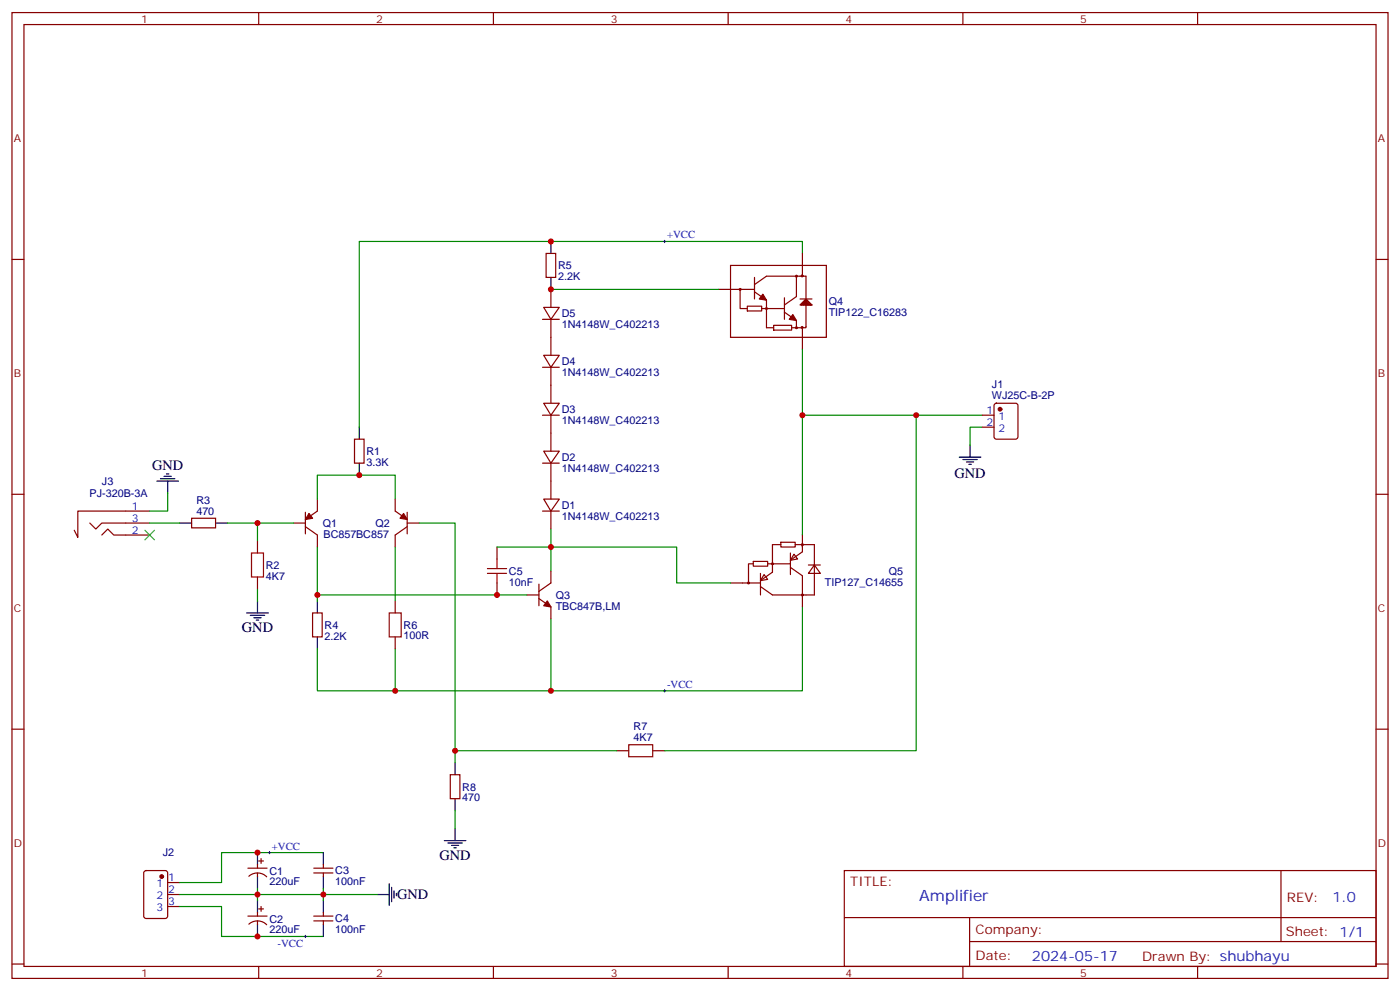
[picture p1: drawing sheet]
<svg xmlns="http://www.w3.org/2000/svg" width="412mm" height="292mm" viewBox="0 0 412 292" stroke-linecap="round" stroke-linejoin="round" font-family="sans-serif">
<g fill="none" stroke="#870000" stroke-width=".35">
<path d="M3.5 3.7h405.4v284.3h-405.4zM7.1 7.2h398.2v277.3h-398.2zM76.2 3.7v3.5M145.3 3.7v3.5M214.5 3.7v3.5M283.6 3.7v3.5M352.8 3.7v3.5M3.5 76.4h3.6M160.9 74.6h2.8v7.1h-2.8zM215.2 78.1h28.2v21.2h-28.2zM236.4 74.6v6.7M405.3 76.4h3.6"/>
<path d="M159.8 94h4.9M160.2 90.5h4.5l-2.4 3.5zM162.3 85.2v5.3M162.3 94v10.6M211.7 85.2h10.5M218 85.2v5.6h2.1M220.1 90.1h4.3v1.4h-4.3zM222.2 83.8l3.6-2.5h11.6v15.2h-2.8M222.2 85.9l3.6 2.5v8.1h2.1M222.2 81.7v6.3M224.4 90.8h6.7M227.9 95.8h5.3v1.4h-5.3z"/>
<path d="M231.1 91.9l3.5 2.5v2.1h-1.4M231.1 87.7v6.3M234.6 81.7v5.6l-3.5 2.5M235.7 89.8l1.7-1.8 1.8 1.8zM235.7 88h3.5M236 89.8l1.4-1.4 1.4 1.4zM236.4 96.8v6M237.1 89.4h.7l-.4-.3-.7 .3 1.4 .4-.7-1.1-1 .7 .3 .4M237.4 88.4v.3l1.1 1.1M159.8 108.1h4.9M160.2 118.7h4.5l-2.4 3.5zM160.2 104.6h4.5l-2.4 3.5z"/>
<path d="M162.3 108.1v10.6M293 118.9l.5-.2h5.7l.6 .4 .1 9.5-.5 .6-5.9 .1-.6-.5-.1-9.4zM104.4 129.3h2.8v7h-2.8zM159.8 136.3h4.9M159.8 122.2h4.9M160.2 132.8h4.5l-2.4 3.5zM162.3 122.2v10.6M162.3 136.3v10.6M289.3 122.2h3.5M289.3 125.8h3.5M3.5 145.5h3.6M26.5 154l1.7 1.8 1.8-1.8h14.1"/>
<path d="M30 157.5l1.7-1.7 1.8 1.7h10.6M44.1 150.5h-21.2v7.7l-1-2.1M56.4 152.6h7.1v2.8h-7.1zM75.8 159.3v3.5M86.4 154h3.6M90 155l3.5 2.5v3.5M90 150.8v6.4M93.5 146.9v3.6l-3.5 2.4M116.4 146.9v3.6l3.5 2.4M119.9 154h3.6M119.9 155l-3.5 2.5v3.5M119.9 150.8v6.4"/>
<path d="M159.8 150.5h4.9M160.2 146.9h4.5l-2.4 3.6zM162.3 150.5v5.3M230 159.6h4.2v1.4h-4.2zM236.4 157.5v3.5M405.3 145.5h3.6M75.8 169.9v3.5M116.4 176.9v3.5M146.4 161v3.6M146.4 171.6v3.6M155.2 175.2h3.5M158.7 176.2l3.6 2.5v3.5"/>
<path d="M158.7 172v6.3M162.3 168.1v3.5l-3.6 2.5M215.2 171.6h8.8M221.9 165.3h4.2v1.4h-4.2zM221.9 166h-1.4v5.6M224 168.8v6.4M225.1 169.2l1 1.4-2.1 .3zM226.1 166h6.7M230 160.3h-2.5v8.2l-3.5 2.4M232.8 167l3.6 2.5v9.2M232.8 162.8v6.4M233.9 163.2l1 1.4-2.1 .3z"/>
<path d="M234.2 160.3h2.2v2.2l-3.6 2.4M236.4 160.3h3.5v14.9h-12.4l-3.5-2.5M238.1 166.3h3.6M239.9 166.3l1.8 2.5h-3.6zM92.1 180.4h2.8v7.1h-2.8zM116.4 187.5v3.5M3.5 214.7h3.6M405.3 214.7h3.6M132.6 228.1h2.9v7h-2.9zM181.7 221h3.5M192.3 221h3.5M42.6 256.5l.4-.2h5.7l.6 .4 .1 13-.5 .6-5.9 .1-.6-.5-.1-12.9z"/>
<path d="M49.4 259.8h3.5M73 255.6h5.7M73.3 258a3.8 3.8 0 0 1 5.3 .1M75.8 254.5v1.1M75.8 257v1.1M76.2 253.5h1.4M76.9 252.8v1.4M92.4 255.6h5.7M92.4 257h5.7M95.2 254.5v1.1M95.2 257v1.1M248.7 256.3h156.6v28.2h-156.6z"/>
<path d="M377.3 256.3v20.9M49.4 263.3h3.5M49.4 266.9h3.5M73 269.7h5.7M73.3 272.1a3.8 3.8 0 0 1 5.3 .1M75.8 268.6v1.1M75.8 271.1v1.1M76.2 267.6h1.4M76.9 266.9v1.4M92.4 269.7h5.7M92.4 271.1h5.7M95.2 268.6v1.1"/>
<path d="M95.2 271.1v1.1M248.7 270.1h156.5M285.6 277.2h119.6M285.6 270.1v14.2M3.5 283.8h3.6M76.2 284.5v3.5M145.3 284.5v3.5M214.5 284.5v3.5M283.6 284.5v3.5M352.8 284.5v3.5M405.3 283.8h3.6"/>
<circle cx="218" cy="85.2" r=".26"/>
<circle cx="225.8" cy="90.8" r=".26"/>
<circle cx="234.6" cy="81.3" r=".26"/>
<circle cx="234.6" cy="96.5" r=".26"/>
<circle cx="236.3" cy="81.2" r=".26"/>
<circle cx="236.3" cy="96.4" r=".26"/>
<circle cx="220.5" cy="171.6" r=".26"/>
<circle cx="227.5" cy="166" r=".26"/>
<circle cx="236.4" cy="160.3" r=".26"/>
<circle cx="236.4" cy="175.2" r=".26"/>
</g>
<g fill="none" stroke="#000" stroke-width=".35">
<path d="M162.3 71.1v3.5M162.3 81.7v3.5M49 139.5h.7M105.8 125.8v3.5M105.8 136.3v3.6M282.6 134.6h6.3M283.6 135.3h4.3M284.7 136h2.1M285.4 136.7h.7M285.8 131.1v3.5M46.2 141.6h6.4M47.3 140.9h4.2"/>
<path d="M48.3 140.2h2.1M49.4 141.6v3.6M52.9 154h3.5M63.5 154h3.5M75.8 176.9v3.5M93.5 176.9v3.5M72.7 180.4h6.3M73.7 181.2h4.3M74.8 181.9h2.1M75.5 182.6h.7M93.5 187.5v3.5M134.1 224.5v3.6"/>
<path d="M134.1 235.1v3.6M75.8 251v3.5M75.8 258.1v3.5M95.2 251v3.5M95.2 258.1v3.5M130.9 247.5h6.3M131.9 248.2h4.3M133 248.9h2.1M133.7 249.6h.7M134.1 243.9v3.6M75.8 265.1v3.5M75.8 272.2v3.5"/>
<path d="M95.2 265.1v3.5M95.2 272.2v3.5M111.1 263.3h3.6M114.7 260.2v6.3M115.4 261.2v4.3M116.1 262.3v2.1M116.8 263v.7"/>
</g>
<path d="M74.1 162.8h3.5v7.1h-3.5zM143.6 168.8h5.6M143.6 167.4h5.6M146.4 164.6v2.8M146.4 168.8v2.8M114.7 180.4h3.5v7.1h-3.5zM185.2 219.3h7.1v3.5h-7.1z" fill="none" stroke="#a10000" stroke-width=".35"/>
<g fill="#870000" stroke="#870000" stroke-width=".35">
<path d="M91 151.2l1.1 1.4-2.1 .3z"/>
<path d="M118.9 151.2l1 1.7-2.1-.3z"/>
<path d="M161.2 176.9l1.1 1.8-2.1-.4z"/>
<path d="M224.7 86.6l1.1 1.8-2.1-.4z"/>
<path d="M233.5 92.6l1.1 1.8-2.1-.4z"/>
<circle cx="294.6" cy="120.5" r=".53"/>
<circle cx="47.6" cy="258.1" r=".53"/>
</g>
<g fill="none" stroke="#008700" stroke-width=".35">
<path d="M236.4 74.6v-3.5h-130.6v54.7M162.3 85.2h49.4M236.4 102.8v54.7M236.4 122.2h33.5v98.8h-74.1M269.9 122.2h19.4M289.3 125.8h-3.5v5.3M44.1 154h8.8M49.4 145.2v5.3h-5.3M67 154h19.4M75.8 154v5.3M93.5 146.9v-7h22.9v7M123.5 154h10.6v70.5"/>
<path d="M162.3 155.8v12.3M75.8 173.4v3.5M93.5 161v15.9M93.5 175.2h61.7M116.4 161v15.9M146.4 161h52.9v10.6h15.9M236.4 178.7v24.7h-74.1M116.4 191v12.4M162.3 182.2v21.2h-68.8v-12.4M134.1 221h47.6M134.1 238.7v5.2M95.2 251h-29.9v8.8h-12.4"/>
<path d="M52.9 266.9h12.4v8.8h29.9M75.8 261.6v1.7h-22.9M95.2 261.6v1.7h-19.4v1.8M111.1 263.3h-15.9v1.8"/>
</g>
<path d="M195.4 71.1h.7M195.8 70.7v.7M195.4 203.4h.7M195.8 203v.7M79 251h.7M79.4 250.6v.8M89.6 275.7h.7M90 275.3v.7" fill="none" stroke="#000" stroke-width=".29"/>
<path d="M42.7 156.1l2.8 2.8M45.5 156.1l-2.8 2.8" fill="none" stroke="#3c3" stroke-width=".35"/>
<g fill="#c00">
<circle cx="75.8" cy="154" r=".88"/>
<circle cx="105.8" cy="139.9" r=".88"/>
<circle cx="93.5" cy="175.2" r=".88"/>
<circle cx="116.4" cy="203.4" r=".88"/>
<circle cx="162.3" cy="85.2" r=".88"/>
<circle cx="162.3" cy="161" r=".88"/>
<circle cx="162.3" cy="203.4" r=".88"/>
<circle cx="162.3" cy="71.1" r=".88"/>
<circle cx="134.1" cy="221" r=".88"/>
<circle cx="236.4" cy="122.2" r=".88"/>
<circle cx="269.9" cy="122.2" r=".88"/>
<circle cx="75.8" cy="263.3" r=".88"/>
<circle cx="75.8" cy="251" r=".88"/>
<circle cx="95.3" cy="263.3" r=".88"/>
<circle cx="75.8" cy="275.7" r=".88"/>
<circle cx="146.4" cy="175.2" r=".88"/>
</g>
<text font-size="4.6" fill="#00f" x="270.8" y="265.3">Amplifier</text>
<g font-size="4.2">
<text x="44.8" y="138.4">GND</text>
<text x="281.2" y="140.6">GND</text>
<text x="71.3" y="186.1">GND</text>
<text x="129.5" y="253.1">GND</text>
<text x="116.9" y="264.8">GND</text>
</g>
<g font-size="4.2" fill="#00f">
<text x="392.5" y="265.6">1.0</text>
<text x="304" y="282.9">2024-05-17</text>
</g>
<g font-size="3.9" fill="#800">
<text x="250.5" y="260.9">TITLE:</text>
<text x="379.1" y="265.6">REV:</text>
<text x="287.4" y="275.1">Company:</text>
<text x="378.7" y="275.7">Sheet: 1/1</text>
<text x="287.4" y="282.8">Date:</text>
<text x="336.4" y="282.8">Drawn By: shubhayu</text>
</g>
<g font-size="3.2" fill="#800">
<text x="41.6" y="6.7">1</text>
<text x="110.8" y="6.7">2</text>
<text x="179.9" y="6.7">3</text>
<text x="249.1" y="6.7">4</text>
<text x="318.2" y="6.7">5</text>
<text x="4.1" y="41.8">A</text>
<text x="405.9" y="41.8">A</text>
<text x="4.1" y="110.9">B</text>
<text x="405.9" y="110.9">B</text>
<text x="4.1" y="180.1">C</text>
<text x="405.9" y="180.1">C</text>
<text x="4.1" y="249.2">D</text>
<text x="405.9" y="249.2">D</text>
<text x="41.6" y="287.5">1</text>
<text x="110.8" y="287.5">2</text>
<text x="179.9" y="287.5">3</text>
<text x="249.1" y="287.5">4</text>
<text x="318.2" y="287.5">5</text>
</g>
<g font-size="3.2" fill="#00f">
<text x="196.5" y="70.2">+VCC</text>
<text x="290.6" y="121.9">1</text>
<text x="290.6" y="125.4">2</text>
<text x="294.1" y="123.6">1</text>
<text x="294.1" y="127.2">2</text>
<text x="38.8" y="153.6">3</text>
<text x="38.8" y="150.1">1</text>
<text x="38.8" y="157.2">2</text>
<text x="196.5" y="202.5">-VCC</text>
<text x="80.1" y="250.1">+VCC</text>
<text x="46.1" y="261.2">1</text>
<text x="49.6" y="259.5">1</text>
<text x="49.6" y="263">2</text>
<text x="46.1" y="264.8">2</text>
<text x="46.1" y="268.3">3</text>
<text x="49.6" y="266.5">3</text>
<text x="81.7" y="278.8">-VCC</text>
</g>
<g font-size="3.2" fill="#000080">
<text x="164.4" y="82.5">2.2K</text>
<text x="164.4" y="79.3">R5</text>
<text x="244.1" y="89.9">Q4</text>
<text x="165.5" y="93.5">D5</text>
<text x="244.1" y="93">TIP122_C16283</text>
<text x="165.5" y="96.5">1N4148W_C402213</text>
<text x="165.5" y="107.6">D4</text>
<text x="165.5" y="110.7">1N4148W_C402213</text>
<text x="292.2" y="117.5">WJ25C-B-2P</text>
<text x="292.2" y="114.3">J1</text>
<text x="165.5" y="124.8">1N4148W_C402213</text>
<text x="165.5" y="121.7">D3</text>
<text x="107.9" y="137.2">3.3K</text>
<text x="107.9" y="133.9">R1</text>
<text x="165.5" y="135.8">D2</text>
<text x="30" y="142.7">J3</text>
<text x="165.5" y="138.9">1N4148W_C402213</text>
<text x="26.4" y="146.3">PJ-320B-3A</text>
<text x="57.8" y="148.3">R3</text>
<text x="165.5" y="149.8">D1</text>
<text x="57.8" y="151.5">470</text>
<text x="95.1" y="155.1">Q1</text>
<text x="110.6" y="155.1">Q2</text>
<text x="165.5" y="153">1N4148W_C402213</text>
<text x="95.3" y="158.3">BC857BC857</text>
<text x="78.3" y="167.5">R2</text>
<text x="78.3" y="170.7">4K7</text>
<text x="149.9" y="172.4">10nF</text>
<text x="149.9" y="169.2">C5</text>
<text x="242.9" y="172.5">TIP127_C14655</text>
<text x="261.8" y="169.2">Q5</text>
<text x="163.7" y="179.4">TBC847B,LM</text>
<text x="163.7" y="176.4">Q3</text>
<text x="95.6" y="185.1">R4</text>
<text x="118.9" y="185.2">R6</text>
<text x="95.6" y="188.3">2.2K</text>
<text x="118.9" y="188.3">100R</text>
<text x="186.6" y="215">R7</text>
<text x="186.6" y="218.2">4K7</text>
<text x="136.2" y="232.7">R8</text>
<text x="136.2" y="235.9">470</text>
<text x="47.9" y="251.9">J2</text>
<text x="79.4" y="257.6">C1</text>
<text x="98.8" y="257.4">C3</text>
<text x="79.4" y="260.6">220uF</text>
<text x="98.8" y="260.6">100nF</text>
<text x="79.4" y="274.7">220uF</text>
<text x="79.4" y="271.7">C2</text>
<text x="98.8" y="274.8">100nF</text>
<text x="98.8" y="271.6">C4</text>
</g>
</svg>
